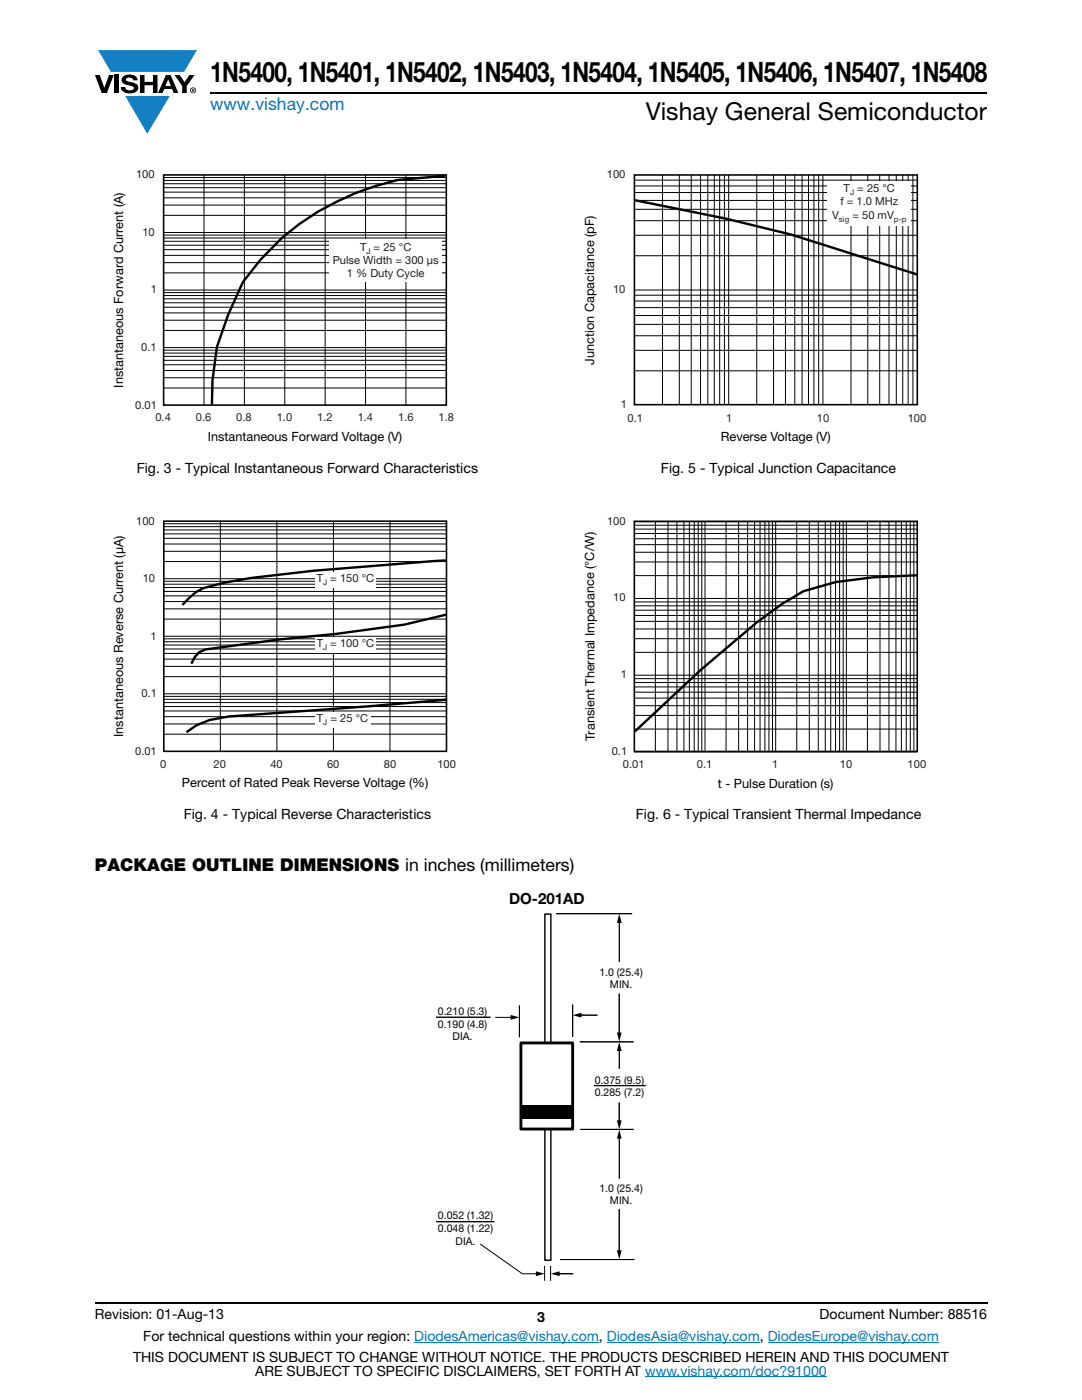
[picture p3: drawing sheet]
<svg xmlns="http://www.w3.org/2000/svg" width="216mm" height="279mm" viewBox="0 0 216 279" stroke-linecap="round" stroke-linejoin="round" font-family="sans-serif">
<g fill="#147fc3">
<path d="M19.6 10h19.7l-2.6 4.3h-1.1h-13.5z"/>
<path d="M25 19.2h8.9l-4.5 7.5z"/>
</g>
<g fill="#000">
<path d="M18.9 15h1l.9 2.5 1-2.5h.9l-1.4 3.6h-1zM22.9 15h.9v3.6h-.9zM24.6 15.3a2.1 2.1 0 0 1 2.8 .3l.1 .4h-.9a.79 .79 0 0 0-.7-.5 .79 .79 0 0 0-.8 .4l.3 .3 1 .2a1.08 1.08 0 0 1 1.2 1 1.08 1.08 0 0 1-1.1 1.2 1.73 1.73 0 0 1-2.4-1.2h.9a.96 .96 0 0 0 .8 .6 .96 .96 0 0 0 .9-.4 1.31 1.31 0 0 0-1.2-.6 1.03 1.03 0 0 1-1.1-.6 1.03 1.03 0 0 1 .2-1.1zM27.9 15h.9v1.3h1.7v-1.3h.9v3.6h-.9v-1.6h-1.7v1.6h-.9zM34.8 15h1.1l.9 1.4 1-1.4h1l-1.5 2.2v1.4h-.9v-1.4z"/>
<path d="M33.6 15.9l.5 1.3h-1.1zM33.1 15l-1.6 3.6h1l.3-.8h1.5l.3 .8h1l-1.6-3.6z"/>
<path d="M38.4 17.8h.2v.2h-.2zM38.3 17.7v.7h.1v-.3l.4 .3-.2-.3 .2-.2-.1-.2z"/>
<path d="M38.1 18a.46 .46 0 0 1 .9 0 .46 .46 0 0 1-.9 0zM37.9 18a.6 .6 0 0 0 1.2 0 .6 .6 0 0 0-1.2 0z"/>
</g>
<path d="M42 18.6h155M18.9 260h178.1" fill="none" stroke="#000" stroke-width=".36"/>
<path d="M82.7 267.9h36.8M121.1 267.9h30.5M128.7 274.8h36.3M153.2 267.9h34.1" fill="none" stroke="#007ec4" stroke-width=".2"/>
<path d="M22.4 33.7h68.2v54.9h-68.2z" fill="#fff"/>
<g fill="none" stroke="#000" stroke-width=".2">
<path d="M32.6 39.5h56.5M32.6 38.3h56.5M32.6 36h56.5M32.6 36.7h56.5M32.6 37.5h56.5M32.6 35.4h56.5M40.7 34.9v46M48.8 34.9v46M56.8 34.9v46M64.9 34.9v46M72.9 34.9v46M81 34.9v46"/>
<path d="M32.6 59h56.5M32.6 59.6h56.5M32.6 58.4h56.5M32.6 57.9h56.5M32.6 54.5h56.5M32.6 52.4h56.5M32.6 51h56.5M32.6 49.8h56.5M32.6 47.5h56.5M32.6 48.2h56.5M32.6 48.9h56.5M32.6 46.9h56.5"/>
<path d="M32.6 46.4h56.5M32.6 43h56.5M32.6 40.9h56.5M32.6 77.4h56.5M32.6 75.4h56.5M32.6 73.9h56.5M32.6 72.8h56.5M32.6 70.5h56.5M32.6 71.1h56.5M32.6 71.9h56.5M32.6 69.9h56.5M32.6 69.4h56.5"/>
<path d="M32.6 65.9h56.5M32.6 63.9h56.5M32.6 62.4h56.5M32.6 61.3h56.5M32.6 60.4h56.5"/>
</g>
<path d="M32.6 34.9h56.5v45.9h-56.5z" fill="none" stroke="#000" stroke-width=".32"/>
<path d="M88.8 35.1l-9.5 .8a50.4 50.4 0 0 0-30.8 20.4l-3 6.4-2.2 6.6-.9 6.6-.1 4.8" fill="none" stroke="#000" stroke-width=".48"/>
<g fill="#fff">
<path d="M65.7 47.7h22.5v8.6h-22.5z"/>
<path d="M22.4 102.9h68.6v54.8h-68.6z"/>
</g>
<g fill="none" stroke="#000" stroke-width=".2">
<path d="M32.7 118.9h56.4M32.7 116.6h56.4M32.7 117.2h56.4M32.7 118h56.4M32.7 116h56.4M32.7 115.5h56.4M32.7 112.1h56.4M32.7 110h56.4M32.7 108.6h56.4M32.7 107.4h56.4M32.7 105.1h56.4M32.7 105.8h56.4"/>
<path d="M32.7 106.5h56.4M32.7 104.5h56.4M44 104v46M55.2 104v46M66.5 104v46M77.8 104v46M32.7 139.6h56.4M32.7 139h56.4M32.7 138.5h56.4M32.7 135h56.4M32.7 133h56.4M32.7 131.5h56.4"/>
<path d="M32.7 130.4h56.4M32.7 128.1h56.4M32.7 128.7h56.4M32.7 129.5h56.4M32.7 127.5h56.4M32.7 127h56.4M32.7 123.6h56.4M32.7 121.5h56.4M32.7 120.1h56.4M32.7 146.5h56.4M32.7 144.5h56.4M32.7 143h56.4"/>
<path d="M32.7 141.9h56.4M32.7 140.2h56.4M32.7 141h56.4"/>
</g>
<path d="M32.7 104h56.4v45.9h-56.4z" fill="none" stroke="#000" stroke-width=".32"/>
<g fill="#fff">
<path d="M62.9 114.2h12.1v3.1h-12.1z"/>
<path d="M62.8 142.2h11.1v3.1h-11.1z"/>
<path d="M62.9 127.2h12.1v3.2h-12.1z"/>
</g>
<path d="M89 111.8l-26.5 2.1-12.5 1.5-5.3 .9-4.2 1.1-1.4 .8-2.7 2.5M89 139.7l-15.8 1.3-27.6 2-3.8 .7-2.6 1-2 1.4M89 122.7l-8.3 2-13.6 1.8-11.2 1.1-14.9 2-1.3 .6-.8 .9-.7 1.3" fill="none" stroke="#000" stroke-width=".48"/>
<path d="M116.5 33.7h68.3v54.9h-68.3z" fill="#fff"/>
<g fill="none" stroke="#000" stroke-width=".2">
<path d="M126.6 37.1h56.4M126.6 38.4h56.4M126.6 40h56.4M126.6 35.9h56.4M132.2 34.9v45.8M135.5 34.9v45.8M137.9 34.9v45.8M139.8 34.9v45.8M141.2 34.9v45.8M142.5 34.9v45.8M143.6 34.9v45.8M144.6 34.9v45.8"/>
<path d="M145.4 34.9v45.8M151 34.9v45.8M154.3 34.9v45.8M156.7 34.9v45.8M158.6 34.9v45.8M160 34.9v45.8M161.3 34.9v45.8M162.4 34.9v45.8M163.4 34.9v45.8M164.2 34.9v45.8M169.8 34.9v45.8M173.2 34.9v45.8"/>
<path d="M175.5 34.9v45.8M177.4 34.9v45.8M178.8 34.9v45.8M180.1 34.9v45.8M181.2 34.9v45.8M182.2 34.9v45.8M126.6 58.9h56.4M126.6 57.9h56.4M126.6 51h56.4M126.6 47h56.4M126.6 44h56.4M126.6 41.8h56.4"/>
<path d="M126.6 74h56.4M126.6 69.9h56.4M126.6 67h56.4M126.6 64.7h56.4M126.6 60.1h56.4M126.6 61.4h56.4M126.6 63h56.4"/>
</g>
<path d="M126.6 34.9h56.4v45.9h-56.4z" fill="none" stroke="#000" stroke-width=".32"/>
<path d="M126.6 40l18.1 3.6 13.2 3.2 25.1 8" fill="none" stroke="#000" stroke-width=".48"/>
<g fill="#fff">
<path d="M165.2 36.2h16.6v8.8h-16.6z"/>
<path d="M116.5 102.9h68.3v54.8h-68.3z"/>
</g>
<g fill="none" stroke="#000" stroke-width=".2">
<path d="M126.6 119.4h56.4M126.6 114.9h56.4M126.6 112.2h56.4M126.6 110.2h56.4M126.6 108.7h56.4M126.6 105.6h56.4M126.6 106.5h56.4M126.6 107.5h56.4M126.6 104.8h56.4M126.6 104.1h56.4M130.8 104.1v45.9M133.3 104.1v45.9"/>
<path d="M135.1 104.1v45.9M136.5 104.1v45.9M137.6 104.1v45.9M138.5 104.1v45.9M139.3 104.1v45.9M140 104.1v45.9M140.7 104.1v45.9M144.9 104.1v45.9M147.4 104.1v45.9M149.2 104.1v45.9M150.6 104.1v45.9M151.7 104.1v45.9"/>
<path d="M152.6 104.1v45.9M153.4 104.1v45.9M154.1 104.1v45.9M154.8 104.1v45.9M159 104.1v45.9M161.5 104.1v45.9M163.3 104.1v45.9M164.7 104.1v45.9M165.8 104.1v45.9M166.7 104.1v45.9M167.5 104.1v45.9M168.2 104.1v45.9"/>
<path d="M168.9 104.1v45.9M173.1 104.1v45.9M175.6 104.1v45.9M177.4 104.1v45.9M178.8 104.1v45.9M179.9 104.1v45.9M180.8 104.1v45.9M181.6 104.1v45.9M182.3 104.1v45.9M126.6 139.3h56.4M126.6 136.2h56.4M126.6 137.1h56.4"/>
<path d="M126.6 138.1h56.4M126.6 135.4h56.4M126.6 134.8h56.4M126.6 130.2h56.4M126.6 127.5h56.4M126.6 125.5h56.4M126.6 124h56.4M126.6 120.9h56.4M126.6 121.8h56.4M126.6 122.8h56.4M126.6 120.1h56.4M126.6 145.5h56.4"/>
<path d="M126.6 142.8h56.4M126.6 140.8h56.4M126.6 150.1h56.4"/>
</g>
<path d="M126.6 104h56.4v46h-56.4z" fill="none" stroke="#000" stroke-width=".32"/>
<path d="M182.9 114.8l-8.7 .4-7.4 1-6.5 1.8-4.2 2.5-5.2 3.8-11.1 9.4-13.2 12.3" fill="none" stroke="#000" stroke-width=".48"/>
<path d="M87.1 177.9h41.7v77.7h-41.7z" fill="#fff"/>
<g fill="none" stroke="#000" stroke-width=".2">
<path d="M111 182.3l15.1 .1M123.6 198.3v8.1M123.6 183.9v8M98.9 203h3.3M119.2 202.6h-3.5M123.6 209.4v3.9M126.4 207.9h-10.7M115.8 225.4h10.7M123.6 220v3.9M123.6 226.9v8.3M87.1 243.8h11.5M87.1 243.8h11.5h-11.5"/>
<path d="M111.3 254.2h3h-3M111.3 254.2h3M111.8 251.4h14.8h-14.8M111.8 251.4h14.8M123.6 241.3v8.6"/>
</g>
<path d="M123.6 182.4l.4 1.8h-.9zM101.9 202.6l1.7 .4-1.7 .5zM114.3 202.6l1.7-.5v1zM123.1 206.1h.9l-.4 1.8zM123.6 207.9l.4 1.8h-.9zM123.1 223.6h.9l-.4 1.8zM123.6 225.4l.4 1.8h-.9zM106.9 253.7l1.8 .5-1.8 .5zM109.9 254.2l1.8-.5v1zM123.1 249.5h.9l-.4 1.8z" fill="#000"/>
<path d="M108.7 182.4h1.2v25.7h-1.2z" fill="#fff"/>
<path d="M108.7 182.4h1.2v25.7h-1.2z" fill="none" stroke="#000" stroke-width=".29"/>
<path d="M108.7 225.4h1.2v26.1h-1.2z" fill="#fff"/>
<path d="M108.7 225.4h1.2v26.1h-1.2z" fill="none" stroke="#000" stroke-width=".29"/>
<path d="M103.9 208.1h10.4v17.2h-10.4z" fill="none" stroke="#000" stroke-width=".57"/>
<path d="M104 220.7h10.2v2.6h-10.2z" fill="#000"/>
<path d="M103.6 200.7v6.3z" fill="#fff"/>
<path d="M103.6 200.7v6.3v-6.3" fill="none" stroke="#000" stroke-width=".2"/>
<path d="M114.3 200.5v6.4z" fill="#fff"/>
<path d="M87 203h10.9M114.3 200.5v6.4v-6.4M118.5 216.7h10.3M95.8 248.3l8.4 5.9h3M108.7 252.6v3M109.9 252.6v3" fill="none" stroke="#000" stroke-width=".2"/>
<text font-size="5.6" x="42" y="16.4">1N5400, 1N5401, 1N5402, 1N5403, 1N5404, 1N5405, 1N5406, 1N5407, 1N5408</text>
<text font-size="4.9" x="128.8" y="24">Vishay General Semiconductor</text>
<text font-size="3.5" fill="#007ec4" x="42" y="21.9">www.vishay.com</text>
<text font-size="3.5" x="18.9" y="173.9">PACKAGE OUTLINE DIMENSIONS in inches (millimeters)</text>
<text font-size="3.1" x="101.6" y="180.5">DO-201AD</text>
<g font-size="2.8">
<text x="27.3" y="94.3">Fig. 3 - Typical Instantaneous Forward Characteristics</text>
<text x="131.9" y="94.3">Fig. 5 - Typical Junction Capacitance</text>
<text x="36.7" y="163.5">Fig. 4 - Typical Reverse Characteristics</text>
<text x="126.9" y="163.5">Fig. 6 - Typical Transient Thermal Impedance</text>
<text x="18.9" y="263.3">Revision: 01-Aug-13</text>
<text x="107.2" y="263.8">3</text>
<text x="163.6" y="263.3">Document Number: 88516</text>
<text x="28.6" y="267.7">For technical questions within your region: DiodesAmericas@vishay.com, DiodesAsia@vishay.com, DiodesEurope@vishay.com</text>
<text x="26.5" y="271.7">THIS DOCUMENT IS SUBJECT TO CHANGE WITHOUT NOTICE. THE PRODUCTS DESCRIBED HEREIN AND THIS DOCUMENT</text>
<text x="50.9" y="274.6">ARE SUBJECT TO SPECIFIC DISCLAIMERS, SET FORTH AT www.vishay.com/doc?91000</text>
</g>
<g font-size="2.5">
<text x="24.6" y="77.3" transform="rotate(-90 24.6 77.3)">Instantaneous Forward Current (A)</text>
<text x="118.6" y="72.7" transform="rotate(-90 118.6 72.7)">Junction Capacitance (pF)</text>
<text x="41.5" y="88.1">Instantaneous Forward Voltage (V)</text>
<text x="143.8" y="88.1">Reverse Voltage (V)</text>
<text x="24.6" y="147.1" transform="rotate(-90 24.6 147.1)">Instantaneous Reverse Current (μA)</text>
<text x="118.7" y="147.8" transform="rotate(-90 118.7 147.8)">Transient Thermal Impedance (°C/W)</text>
<text x="36.3" y="157.2">Percent of Rated Peak Reverse Voltage (%)</text>
<text x="143.2" y="157.2">t - Pulse Duration (s)</text>
</g>
<g font-size="2.2" fill="#231f20">
<text x="27.1" y="35.5">100</text>
<text x="121.1" y="35.5">100</text>
<text x="28.4" y="47">10</text>
<text x="30.1" y="58.5">1</text>
<text x="122.3" y="58.5">10</text>
<text x="28.2" y="70">0.1</text>
<text x="27" y="81.5">0.01</text>
<text x="123.9" y="81.5">1</text>
<text x="31" y="84.1">0.4</text>
<text x="39.1" y="84.1">0.6</text>
<text x="47.2" y="84.1">0.8</text>
<text x="55.2" y="84.1">1.0</text>
<text x="63.3" y="84.1">1.2</text>
<text x="71.4" y="84.1">1.4</text>
<text x="79.4" y="84.1">1.6</text>
<text x="87.5" y="84.1">1.8</text>
<text x="125.2" y="84.2">0.1</text>
<text x="144.9" y="84.2">1</text>
<text x="163" y="84.2">10</text>
<text x="181.1" y="84.2">100</text>
<text x="27.2" y="104.7">100</text>
<text x="121.1" y="104.7">100</text>
<text x="28.5" y="116.2">10</text>
<text x="122.4" y="120">10</text>
<text x="30.1" y="127.7">1</text>
<text x="123.9" y="135.3">1</text>
<text x="28.3" y="139.2">0.1</text>
<text x="27" y="150.7">0.01</text>
<text x="31.9" y="153.2">0</text>
<text x="42.6" y="153.2">20</text>
<text x="53.9" y="153.2">40</text>
<text x="65.3" y="153.2">60</text>
<text x="76.6" y="153.2">80</text>
<text x="87.3" y="153.2">100</text>
<text x="122.1" y="150.7">0.1</text>
<text x="124.3" y="153.4">0.01</text>
<text x="139.1" y="153.4">0.1</text>
<text x="154.1" y="153.4">1</text>
<text x="167.6" y="153.4">10</text>
<text x="181.1" y="153.4">100</text>
</g>
<g font-size="2.2" fill="#211e1e">
<text x="167.7" y="41">f = 1.0 MHz</text>
<text x="168.3" y="38.3">T</text>
<text x="171.1" y="38.3">= 25 °C</text>
<text x="166" y="43.7">V</text>
<text x="170.1" y="43.7">= 50 mV</text>
<text x="66.4" y="52.7">Pulse Width = 300 μs</text>
<text x="71.8" y="50">T</text>
<text x="74.6" y="50">= 25 °C</text>
<text x="69.2" y="55.4">1 % Duty Cycle</text>
<text x="63.2" y="116.1">T = 150 °C</text>
<text x="63.2" y="129.2">T = 100 °C</text>
<text x="63.2" y="144.1">T = 25 °C</text>
</g>
<g font-size="2.1">
<text x="119.6" y="194.7">1.0 (25.4)</text>
<text x="121.7" y="197.3">MIN.</text>
<text x="87.4" y="202.5">0.210 (5.3)</text>
<text x="87.4" y="205.1">0.190 (4.8)</text>
<text x="90.3" y="207.6">DIA.</text>
<text x="118.7" y="216.3">0.375 (9.5)</text>
<text x="118.7" y="218.8">0.285 (7.2)</text>
<text x="119.6" y="237.8">1.0 (25.4)</text>
<text x="87.4" y="243.3">0.052 (1.32)</text>
<text x="87.4" y="245.9">0.048 (1.22)</text>
<text x="121.7" y="240.4">MIN.</text>
<text x="90.9" y="248.5">DIA.</text>
</g>
<g font-size="1.6" fill="#211e1e">
<text x="169.6" y="39">J</text>
<text x="167.4" y="44.3">sig</text>
<text x="178.4" y="44.3">p-p</text>
<text x="73.1" y="50.7">J</text>
<text x="64.5" y="116.8">J</text>
<text x="64.5" y="129.8">J</text>
<text x="64.5" y="144.7">J</text>
</g>
</svg>
